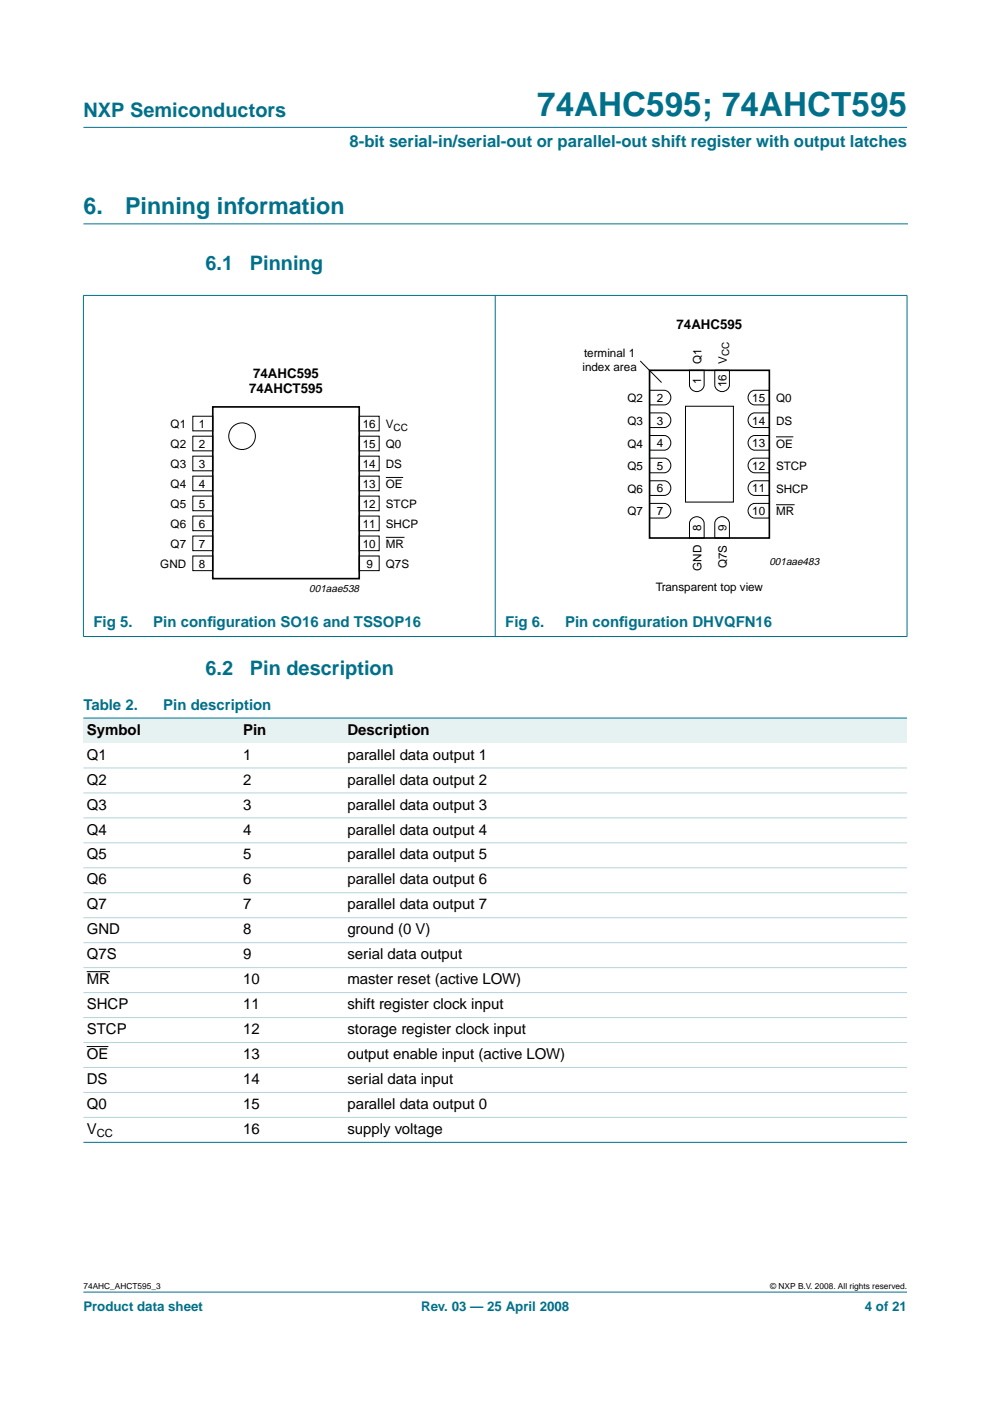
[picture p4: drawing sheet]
<svg xmlns="http://www.w3.org/2000/svg" width="210mm" height="297mm" viewBox="0 0 210 297" stroke-linecap="round" stroke-linejoin="round" font-family="sans-serif">
<g fill="#00708a" stroke="#00708a" stroke-width=".21">
<path d="M17.7 273.9h174.6z"/>
<path d="M17.7 27h174.6z"/>
<path d="M17.7 62.7v72.2z"/>
<path d="M105 62.6v72.4z"/>
<path d="M192.3 62.7v72.2z"/>
<path d="M17.6 62.6h174.8z"/>
<path d="M17.6 135h174.8z"/>
</g>
<path d="M17.7 47.5h174.7" fill="none" stroke="#00708a" stroke-width=".21"/>
<g fill="none" stroke="#000" stroke-width=".21">
<path d="M135.7 76.5l4.6 4.6M146.2 78.5h3.1v3.1a1.56 1.56 0 0 1-1.6 1.4 1.56 1.56 0 0 1-1.5-1.4zM151.5 78.5h3.2v3.1a1.56 1.56 0 0 1-1.6 1.4 1.56 1.56 0 0 1-1.6-1.4zM40.9 88.2h4.2v3.2h-4.2zM40.9 92.5h4.2v3.1h-4.2zM40.9 96.7h4.2v3.1h-4.2zM76.2 96.7h4.2v3.1h-4.2zM76.2 88.2h4.2v3.2h-4.2zM76.2 92.5h4.2v3.1h-4.2zM137.7 97.1h3.1a1.56 1.56 0 0 1 1.4 1.6 1.56 1.56 0 0 1-1.4 1.5h-3.1zM137.7 92.3h3.1a1.56 1.56 0 0 1 1.4 1.6 1.56 1.56 0 0 1-1.4 1.5h-3.1zM137.7 87.5h3.1a1.56 1.56 0 0 1 1.4 1.6 1.56 1.56 0 0 1-1.4 1.5h-3.1z"/>
<path d="M137.7 82.7h3.1a1.56 1.56 0 0 1 1.4 1.6 1.56 1.56 0 0 1-1.4 1.5h-3.1zM145.3 86.1h10.2v20.4h-10.2zM159.2 97.5l.8-.4h3.1v3.1h-3.1a1.57 1.57 0 0 1-1.3-1.1 1.57 1.57 0 0 1 .5-1.6zM159.2 92.7l.8-.4h3.1v3.1h-3.1a1.57 1.57 0 0 1-1.3-1.1 1.57 1.57 0 0 1 .5-1.6zM159.2 87.9l.8-.4h3.1v3.1h-3.1a1.57 1.57 0 0 1-1.3-1.1 1.57 1.57 0 0 1 .5-1.6zM159.2 83.1l.8-.4h3.1v3.1h-3.1a1.57 1.57 0 0 1-1.3-1.1 1.57 1.57 0 0 1 .5-1.6zM164.5 92.6h3.7M40.9 100.9h4.2v3.2h-4.2zM40.9 105.2h4.2v3.1h-4.2zM40.9 109.4h4.2v3.1h-4.2zM40.9 113.6h4.2v3.2h-4.2zM40.9 117.9h4.2v3.1h-4.2z"/>
<path d="M76.2 113.6h4.2v3.2h-4.2zM76.2 117.9h4.2v3.1h-4.2zM76.2 105.2h4.2v3.1h-4.2zM76.2 109.4h4.2v3.1h-4.2zM76.2 100.9h4.2v3.2h-4.2zM81.8 113.9h4M81.8 101.2h3.7M137.7 106.7h3.1a1.56 1.56 0 0 1 1.4 1.6 1.56 1.56 0 0 1-1.4 1.5h-3.1zM137.7 101.9h3.1a1.56 1.56 0 0 1 1.4 1.6 1.56 1.56 0 0 1-1.4 1.5h-3.1zM146.5 110.1a1.57 1.57 0 0 1 1.7-.5 1.57 1.57 0 0 1 1.1 1.4v3.1h-3.1v-3.1zM151.9 110.1a1.57 1.57 0 0 1 1.6-.5 1.57 1.57 0 0 1 1.2 1.4v3.1h-3.2v-3.1zM159.2 107.1l.8-.4h3.1v3.1h-3.1a1.57 1.57 0 0 1-1.3-1.1 1.57 1.57 0 0 1 .5-1.6z"/>
<path d="M159.2 102.3l.8-.4h3.1v3.1h-3.1a1.57 1.57 0 0 1-1.3-1.1 1.57 1.57 0 0 1 .5-1.6zM164.5 107h4"/>
<circle cx="51.3" cy="92.5" r="2.82"/>
</g>
<path d="M137.7 78.5h25.4v35.6h-25.4zM45.1 86.3h31.1v36.4h-31.1z" fill="none" stroke="#000" stroke-width=".35"/>
<g fill="#e6f2f2">
<path d="M17.7 152.2h33.1v5.3h-33.1z" fill-rule="evenodd"/>
<path d="M50.8 152.2h22.1v5.3h-22.1z" fill-rule="evenodd"/>
<path d="M72.9 152.2h119.4v5.3h-119.4z" fill-rule="evenodd"/>
</g>
<path d="M18.4 206h4.9M18.4 221.9h4.6" fill="none" stroke="#000" stroke-width=".21"/>
<g fill="#00708a" stroke="#00708a" stroke-width=".21">
<path d="M17.7 152.2h174.6z"/>
<path d="M17.7 242.2h174.6z"/>
</g>
<g fill="#b3d4db" stroke="#b3d4db" stroke-width=".21">
<path d="M17.7 162.8h174.6z"/>
<path d="M17.7 168.1h174.6z"/>
<path d="M17.7 173.4h174.6z"/>
<path d="M17.7 178.7h174.6z"/>
<path d="M17.7 184h174.6z"/>
<path d="M17.7 189.3h174.6z"/>
<path d="M17.7 194.6h174.6z"/>
<path d="M17.7 199.9h174.6z"/>
<path d="M17.7 205.2h174.6z"/>
<path d="M17.7 210.4h174.6z"/>
<path d="M17.7 215.7h174.6z"/>
<path d="M17.7 221h174.6z"/>
<path d="M17.7 226.3h174.6z"/>
<path d="M17.7 231.6h174.6z"/>
<path d="M17.7 236.9h174.6z"/>
</g>
<text font-size="7.1" fill="#00708a" x="113.9" y="24.7">74AHC595; 74AHCT595</text>
<g font-size="4.9" fill="#00708a">
<text x="17.7" y="45.5">6.</text>
<text x="26.5" y="45.5">Pinning information</text>
</g>
<g font-size="4.2" fill="#00708a">
<text x="17.7" y="24.9">NXP Semiconductors</text>
<text x="43.6" y="57.3">6.1</text>
<text x="53" y="57.3">Pinning</text>
<text x="43.6" y="143.1">6.2</text>
<text x="53" y="143.1">Pin description</text>
</g>
<text font-size="3.5" fill="#00708a" x="74.1" y="31.1">8-bit serial-in/serial-out or parallel-out shift register with output latches</text>
<g font-size="3.2" fill="#00708a">
<text x="19.8" y="132.8">Fig 5.</text>
<text x="32.5" y="132.8">Pin conf</text>
<text x="44" y="132.8">iguration SO16 and TSSOP16</text>
<text x="107.1" y="132.8">Fig 6.</text>
<text x="119.8" y="132.8">Pin conf</text>
<text x="131.3" y="132.8">iguration DHVQFN16</text>
<text x="17.7" y="150.5">Table 2.</text>
<text x="34.6" y="150.5">Pin description</text>
</g>
<g font-size="3.2">
<text x="18.4" y="155.8">Symbol</text>
<text x="51.5" y="155.8">Pin</text>
<text x="73.7" y="155.8">Description</text>
<text x="18.4" y="161.1">Q1</text>
<text x="51.5" y="161.1">1</text>
<text x="73.7" y="161.1">parallel data output 1</text>
<text x="18.4" y="166.4">Q2</text>
<text x="51.5" y="166.4">2</text>
<text x="73.7" y="166.4">parallel data output 2</text>
<text x="18.4" y="171.6">Q3</text>
<text x="51.5" y="171.6">3</text>
<text x="73.7" y="171.6">parallel data output 3</text>
<text x="18.4" y="176.9">Q4</text>
<text x="51.5" y="176.9">4</text>
<text x="73.7" y="176.9">parallel data output 4</text>
<text x="18.4" y="182.2">Q5</text>
<text x="51.5" y="182.2">5</text>
<text x="73.7" y="182.2">parallel data output 5</text>
<text x="18.4" y="187.5">Q6</text>
<text x="51.5" y="187.5">6</text>
<text x="73.7" y="187.5">parallel data output 6</text>
<text x="18.4" y="192.8">Q7</text>
<text x="51.5" y="192.8">7</text>
<text x="73.7" y="192.8">parallel data output 7</text>
<text x="18.4" y="198.1">GND</text>
<text x="18.4" y="203.4">Q7S</text>
<text x="51.5" y="203.4">9</text>
<text x="51.5" y="198.1">8</text>
<text x="73.7" y="198.1">ground (0 V)</text>
<text x="73.7" y="203.4">serial data output</text>
<text x="18.4" y="208.7">MR</text>
<text x="51.5" y="208.7">10</text>
<text x="73.7" y="208.7">master reset (active LOW)</text>
<text x="18.4" y="214">SHCP</text>
<text x="51.5" y="214">11</text>
<text x="73.7" y="214">shift register clock input</text>
<text x="18.4" y="219.3">STCP</text>
<text x="51.5" y="219.3">12</text>
<text x="73.7" y="219.3">storage register clock input</text>
<text x="18.4" y="224.6">OE</text>
<text x="51.5" y="224.6">13</text>
<text x="73.7" y="224.6">output enable input (active LOW)</text>
<text x="18.4" y="229.9">DS</text>
<text x="51.5" y="229.9">14</text>
<text x="73.7" y="229.9">serial data input</text>
<text x="18.4" y="235.1">Q0</text>
<text x="51.5" y="235.1">15</text>
<text x="73.7" y="235.1">parallel data output 0</text>
<text x="18.4" y="240.4">V</text>
<text x="51.5" y="240.4">16</text>
<text x="73.7" y="240.4">supply voltage</text>
</g>
<g font-size="2.8">
<text x="143.4" y="69.8">74AHC595</text>
<text x="52.8" y="83.4">74AHCT595</text>
<text x="53.7" y="80.1">74AHC595</text>
</g>
<g font-size="2.8" fill="#00708a">
<text x="17.7" y="278">Product data sheet</text>
<text x="89.3" y="278">Rev. 03 — 25 April 2008</text>
<text x="183.4" y="278">4 of 21</text>
</g>
<g font-size="2.5">
<text x="123.8" y="75.7">terminal 1</text>
<text x="148.7" y="77.1" transform="rotate(-90 148.7 77.1)">Q1</text>
<text x="154.1" y="77.1" transform="rotate(-90 154.1 77.1)">V</text>
<text x="123.5" y="78.7">index area</text>
<text x="148.7" y="81.5" transform="rotate(-90 148.7 81.5)">1</text>
<text x="154" y="82.1" transform="rotate(-90 154 82.1)">16</text>
<text x="133" y="85.3">Q2</text>
<text x="139.3" y="85.2">2</text>
<text x="159.5" y="85.2">15</text>
<text x="164.5" y="85.3">Q0</text>
<text x="36.2" y="90.8">Q1</text>
<text x="36.2" y="95">Q2</text>
<text x="42.2" y="90.7">1</text>
<text x="42.2" y="95">2</text>
<text x="76.9" y="90.7">16</text>
<text x="76.9" y="95">15</text>
<text x="81.8" y="90.8">V</text>
<text x="81.8" y="95">Q0</text>
<text x="133" y="94.9">Q4</text>
<text x="133" y="90.1">Q3</text>
<text x="139.3" y="94.8">4</text>
<text x="139.3" y="90">3</text>
<text x="159.5" y="94.8">13</text>
<text x="159.5" y="90">14</text>
<text x="164.5" y="94.9">OE</text>
<text x="164.5" y="90.1">DS</text>
<text x="36.2" y="99.3">Q3</text>
<text x="42.2" y="99.2">3</text>
<text x="76.9" y="99.2">14</text>
<text x="81.8" y="99.3">DS</text>
<text x="133" y="99.7">Q5</text>
<text x="139.3" y="99.6">5</text>
<text x="159.5" y="99.6">12</text>
<text x="164.5" y="99.7">STCP</text>
<text x="36.2" y="103.5">Q4</text>
<text x="36.2" y="107.7">Q5</text>
<text x="42.2" y="103.4">4</text>
<text x="42.2" y="107.7">5</text>
<text x="76.9" y="107.7">12</text>
<text x="76.9" y="103.4">13</text>
<text x="81.8" y="103.5">OE</text>
<text x="81.8" y="107.7">STCP</text>
<text x="133" y="104.5">Q6</text>
<text x="139.3" y="104.4">6</text>
<text x="159.5" y="104.4">11</text>
<text x="164.5" y="104.5">SHCP</text>
<text x="36.2" y="112">Q6</text>
<text x="42.2" y="111.9">6</text>
<text x="76.9" y="111.9">11</text>
<text x="81.8" y="112">SHCP</text>
<text x="133" y="109.3">Q7</text>
<text x="139.3" y="109.2">7</text>
<text x="148.7" y="112.5" transform="rotate(-90 148.7 112.5)">8</text>
<text x="154" y="112.5" transform="rotate(-90 154 112.5)">9</text>
<text x="159.5" y="109.2">10</text>
<text x="164.5" y="109.3">MR</text>
<text x="36.2" y="116.2">Q7</text>
<text x="42.2" y="116.1">7</text>
<text x="76.9" y="116.1">10</text>
<text x="81.8" y="116.2">MR</text>
<text x="34" y="120.4">GND</text>
<text x="42.2" y="120.4">8</text>
<text x="77.7" y="120.4">9</text>
<text x="81.8" y="120.4">Q7S</text>
<text x="139.1" y="125.4">Transparent top view</text>
<text x="148.7" y="121" transform="rotate(-90 148.7 121)">GND</text>
<text x="154.1" y="120.5" transform="rotate(-90 154.1 120.5)">Q7S</text>
</g>
<text font-size="2.4" x="20.5" y="241">CC</text>
<g font-size="2.2">
<text x="163.1" y="119.7">001aae483</text>
<text x="65.6" y="125.5">001aae538</text>
</g>
<g font-size="2.1">
<text x="154.6" y="75.5" transform="rotate(-90 154.6 75.5)">CC</text>
<text x="83.5" y="91.3">CC</text>
</g>
<g font-size="1.8">
<text x="17.7" y="273.4">74AHC_AHCT595_3</text>
<text x="163.3" y="273.4">© NXP B.V. 2008. All rights reserved.</text>
</g>
</svg>
